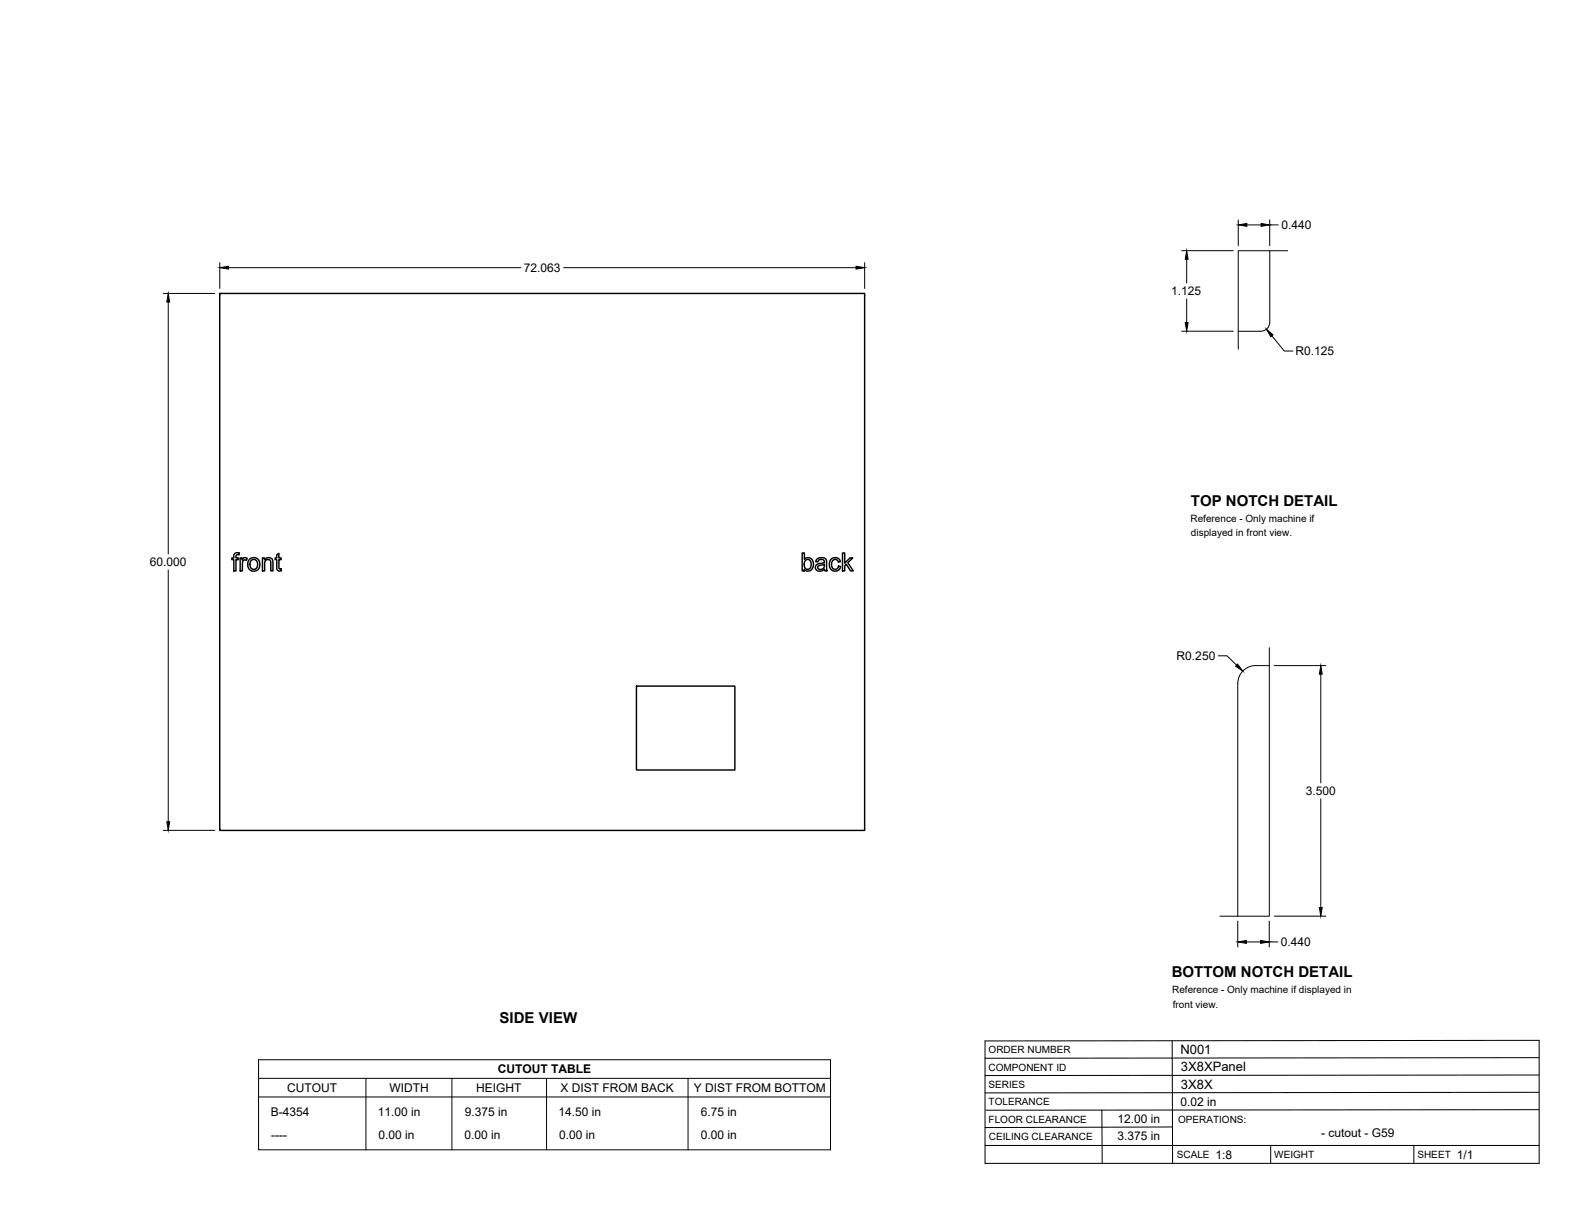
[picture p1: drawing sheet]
<svg xmlns="http://www.w3.org/2000/svg" width="559mm" height="432mm" viewBox="0 0 559 432" stroke-linecap="round" stroke-linejoin="round" font-family="sans-serif">
<!-- layer: Visible -->
<g fill="none" stroke="#000" stroke-width=".51">
<path d="M78 104.1h228.8v190.5h-228.8zM83.2 196.5l.7-.4 1 .1-.1 .7a.73 .73 0 0 0-.7-.1 .73 .73 0 0 0-.4 .7v.5h.9v.6h-.9v4h-.7v-4h-.7v-.6h.7zM85.2 198h.7v.6a1.12 1.12 0 0 1 1.8-.5l-.3 .7-.3-.1a1.06 1.06 0 0 0-1.1 1.5v2.4h-.8zM88.6 198.4l1-.5a2.33 2.33 0 0 1 2.6 2.9 2.33 2.33 0 0 1-3.7 1.2l-.6-1.3a2.56 2.56 0 0 1 .7-2.3zM89.1 198.9l1.2-.4 .9 .8 .2 1.4-.7 1.1-.9 .2-.9-.7-.2-1.2zM93.1 198h.7v.6a1.64 1.64 0 0 1 2-.7 1.64 1.64 0 0 1 1 1.8v2.9h-.7l-.2-3.7-.8-.4-.8 .3-.4 .8v3h-.8zM98.2 196.8l.8-.5v1.7h.7v.6h-.7v3.1l.7 .2 .2 .6-.6 .1a1.02 1.02 0 0 1-1.1-1.4v-2.6h-.6v-.6h.6zM284.6 196.2h.8v2.3a1.92 1.92 0 0 1 2.4-.3 1.92 1.92 0 0 1 .8 2.2l-.3 1.2a1.74 1.74 0 0 1-3 .4v.6h-.7zM285.8 198.8l.4-.2a1.77 1.77 0 0 1 1.7 1.2 1.77 1.77 0 0 1-.8 2l-.5 .2-.7-.2a2.15 2.15 0 0 1-.5-2.2zM289.8 198.5l.6-.5 1.1-.2 1.5 .5 .5 4.3h-.8l-.2-.6a1.76 1.76 0 0 1-1.9 .7 1.76 1.76 0 0 1-1.3-1.6l.7-.9 1.6-.4a.68 .68 0 0 0 .9-.6 .68 .68 0 0 0-.9-.7 1.11 1.11 0 0 0-1.4 .9l-.8-.1zM294.8 198.5a1.95 1.95 0 0 1 1.9-.7 1.95 1.95 0 0 1 1.5 1.5l-.8 .1a1.26 1.26 0 0 0-1.6-.8 1.26 1.26 0 0 0-.8 1.7l.3 1.1 .6 .5a1.14 1.14 0 0 0 1.6-1l.7 .1-.3 .9a2.06 2.06 0 0 1-2.4 .6 2.06 2.06 0 0 1-1.3-2.2zM298.9 196.2h.8v3.6l1.8-1.8h1.1l-1.8 1.7 1.9 2.9h-.9l-1.6-2.4-.5 .5v1.9h-.8z"/>
<path d="M290.3 200.8l1.4-.3a.43 .43 0 0 1 .6-.2 .43 .43 0 0 1 .2 .5 1.25 1.25 0 0 1-1 1.2 1.25 1.25 0 0 1-1.4-.7zM225.8 243.4h34.9v29.8h-34.9z"/>
</g>
<!-- layer: Reference -->
<path d="M450.5 89v25.4a3.2 3.2 0 0 1-3.2 3.1h-8M456.9 89h-17.6v34.9M78.8 104.1h-.8v.8M306 104.1h.8v.8M450.3 236.2a12.8 12.8 0 0 0-7.7 .6 6.4 6.4 0 0 0-3.4 5.7l-.1 82.6M450.3 229.8v95.3h-17.5M78 293.8v.8h.8M306.8 293.8v.8h-.8" fill="none" stroke="#000" stroke-width=".35"/>
<!-- layer: Titleblock -->
<path d="M349.5 369.3l196.6-.2v43.7h-196.6zM415.9 369.3l.1 43.5M546.1 375.3l-196.6 .2M390.9 393.9l.2 18.9M416 399.9l-66.5 .2M546.1 393.7l-196.3 .2M546.1 387.6l-196.6 .2M546.1 381.4l-196.6 .2M349.5 406.4h196.6M450.8 406.4v6.4M501.6 406.4v6.4" fill="none" stroke="#000" stroke-width=".36"/>
<!-- layer: Custom Tables -->
<path d="M91.7 376h203v32h-203zM91.7 382.6h203M91.7 389.2h203M129.8 382.6v25.4M160.3 382.6v25.4M193.9 382.6v25.4M244.1 382.6v25.4" fill="none" stroke="#000" stroke-width=".35"/>
<!-- layer: FD_Dimensions -->
<g fill="none" stroke="#000" stroke-width=".35">
<path d="M439.3 78v9.2M442.4 79.8h5M450.5 78v9.2M450.5 79.8h3M78 93.2v9.1M81 95h103.8M200 95h103.7M306.8 93.2v9.1M419.2 88.9h18.3M421 92v8.4M57.9 104.1h18.3M59.7 107.2v89.4"/>
<path d="M419.2 117.5h18.3M421 106.1v8.4M451.3 119.2l4.4 5.3h3M59.7 202.2v89.4M432.3 232.7h3l3.4 3.3M452.1 236.2h18.3M468.6 239.2v38.6M57.9 294.6h18.3M468.6 283.4v38.6M439.1 326.8v9.2M442.2 334.2h5.1M450.3 326.8v9.2"/>
<path d="M450.3 334.2h3.1M452.1 325.1h18.3"/>
</g>
<g fill="#000" stroke="#000" stroke-width=".35">
<path d="M439.3 79.8l3.1-.5v1zM447.4 79.3l3.1 .5-3.1 .5zM78 95l3-.5v1zM303.7 94.5l3.1 .5-3.1 .5zM421 88.9l.5 3.1h-1zM59.7 104.1l.5 3.1h-1zM420.5 114.5h1l-.5 3zM449.3 116.8l2.4 2-.8 .7zM439.1 235.6l1.8 2.5-2.5-1.8zM468.6 236.2l.5 3h-1zM59.2 291.6h1l-.5 3zM439.1 334.2l3.1-.5v1z"/>
<path d="M447.3 333.7l3 .5-3 .5zM468.1 322h1l-.5 3.1z"/>
</g>
<g font-size="5.3">
<text x="422.6" y="179.5">TOP NOTCH DETAIL</text>
<text x="415.8" y="346.8">BOTTOM NOTCH DETAIL</text>
<text x="177.3" y="363.1">SIDE VIEW</text>
</g>
<g font-size="4.6">
<text x="418.8" y="373.8">N001</text>
<text x="419" y="380.1">3X8XPanel</text>
<text x="419" y="386.2">3X8X</text>
</g>
<g font-size="4.3">
<text x="454.6" y="81.3">0.440</text>
<text x="185.9" y="96.5">72.063</text>
<text x="415.5" y="104.7">1.125</text>
<text x="459.6" y="126">R0.125</text>
<text x="53.2" y="200.9">60.000</text>
<text x="417.5" y="234.2">R0.250</text>
<text x="463.3" y="282.1">3.500</text>
<text x="454.5" y="335.7">0.440</text>
<text x="176.6" y="380.8">CUTOUT TABLE</text>
<text x="101.9" y="387.4">CUTOUT</text>
<text x="138.2" y="387.4">WIDTH</text>
<text x="169" y="387.4">HEIGHT</text>
<text x="198.9" y="387.4">X DIST FROM BACK</text>
<text x="246.1" y="387.4">Y DIST FROM BOTTOM</text>
<text x="418.8" y="392.4">0.02 in</text>
<text x="96.1" y="396.1">B-4354</text>
<text x="134.1" y="396.1">11.00 in</text>
<text x="164.9" y="396.1">9.375 in</text>
<text x="198.2" y="396.1">14.50 in</text>
<text x="248.7" y="396.1">6.75 in</text>
<text x="396.5" y="398.3">12.00 in</text>
<text x="96.2" y="404">----</text>
<text x="134.3" y="404">0.00 in</text>
<text x="164.8" y="404">0.00 in</text>
<text x="198.4" y="404">0.00 in</text>
<text x="248.6" y="404">0.00 in</text>
<text x="396.5" y="404.3">3.375 in</text>
<text x="468.8" y="403.3">- cutout - G59</text>
<text x="431.3" y="411.1">1:8</text>
<text x="516.9" y="411.1">1/1</text>
</g>
<g font-size="3.5">
<text x="422.4" y="185">Reference - Only machine if</text>
<text x="422.6" y="190.2">displayed in front view.</text>
<text x="415.9" y="352.4">Reference - Only machine if displayed in</text>
<text x="416.1" y="357.5">front view.</text>
<text x="350.8" y="373.6">ORDER NUMBER</text>
<text x="350.8" y="379.9">COMPONENT ID</text>
<text x="350.8" y="386.1">SERIES</text>
<text x="350.8" y="392.2">TOLERANCE</text>
<text x="350.8" y="398.4">FLOOR CLEARANCE</text>
<text x="418" y="398.4">OPERATIONS:</text>
<text x="350.8" y="404.4">CEILING CLEARANCE</text>
<text x="417.5" y="410.9">SCALE</text>
<text x="452.1" y="410.9">WEIGHT</text>
<text x="502.9" y="410.9">SHEET</text>
</g>
</svg>
